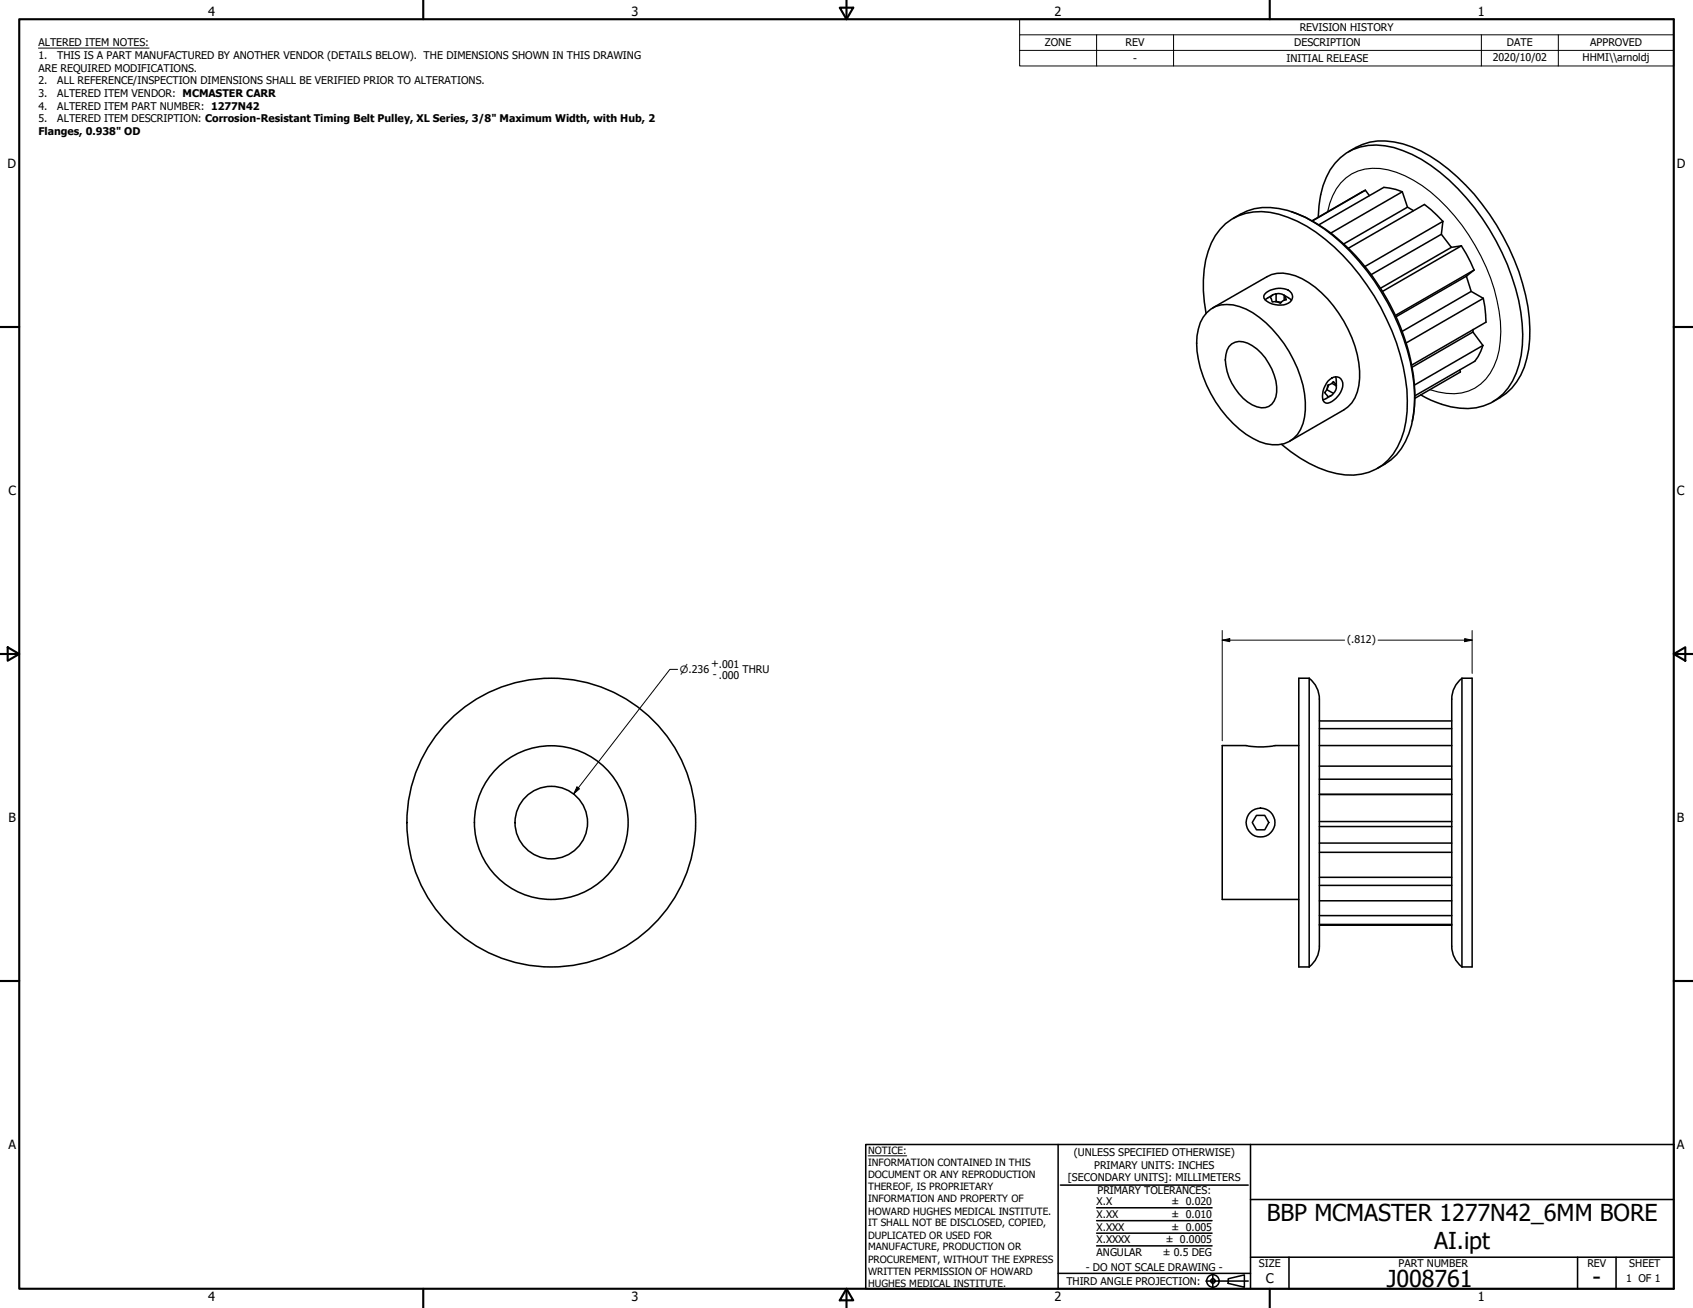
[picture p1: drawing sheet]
<svg xmlns="http://www.w3.org/2000/svg" width="559mm" height="432mm" viewBox="0 0 559 432" stroke-linecap="round" stroke-linejoin="round" font-family="sans-serif">
<!-- layer: Visible (ANSI) -->
<g fill="none" stroke="#000" stroke-width=".51">
<path d="M445.1 50.1a19.8 19.8 0 0 1 17.9-2.6 52.8 52.8 0 0 1 23.6 16.6 77.5 77.5 0 0 1 18.2 40.9 34.7 34.7 0 0 1-2.8 18.8 19 19 0 0 1-9.3 8.9M407 72.1a19.7 19.7 0 0 1 18-2.6 51.7 51.7 0 0 1 23.5 16.7 74.3 74.3 0 0 1 18.4 44.4 28.6 28.6 0 0 1-6 19.5l-1.8 1.7-4.4 2.8M426.2 69.8a56.4 56.4 0 0 1 26.6 21.1 70.5 70.5 0 0 1 14.2 40.8l-.4 5-.4 2.4M435.1 71.7a32.3 32.3 0 0 1 3.9-15.6 17.2 17.2 0 0 1 18.1-8 41 41 0 0 1 21.2 11.3 78.2 78.2 0 0 1 23.7 43.7 37.1 37.1 0 0 1-2.8 22.7 16.8 16.8 0 0 1-17.4 8.9 34.3 34.3 0 0 1-12.9-4.3M450.7 62.8l-17.6 10.1M450.7 62.8l-17.6 10.2M450.7 62.8l1.3 1.8M462.9 63.3l-2.1-.8-4-.7-21.5 12.4M462.9 63.3l1.7 5.1 1.9 1.1M462.9 63.3l-23.7 13.7M464.6 68.4l-21.1 12.1M475.7 77.3l-23.1 13.4"/>
<path d="M476.2 73.1l-4-3.9-2-1.7-25.2 14.5M476.2 73.1l-.5 4.2 3.3 4.4 3.3-.5M476.2 73.1l-25.7 14.9M417.5 97a6.9 6.9 0 0 1 8.3-.7 2.4 2.4 0 0 1 .7 2.4 2.4 2.4 0 0 1-1.9 1.7 6.7 6.7 0 0 1-7.4-2v-.9zM419.2 98.2a3.3 3.3 0 0 1 5-.3l.4 1.1a2.35 2.35 0 0 0-2 1.1 3.4 3.4 0 0 0-2.7-.4zM420.2 97.3l-2.6 1.7M421.2 97v2.5l1.7 .3M421.2 99.5l-.1 .1M423.9 99.1v-1.6l2.4 1.7M479 81.7l-23.4 13.5M482.3 81.2l1.6 2.6 2.6 5.4M482.3 81.2l-26 15"/>
<path d="M484 91.2l-23.2 13.4M485.6 96.2l-22.8 13.2M486.5 89.2l-2.5 2 1.6 5 4 2.3M486.5 89.2l-25.9 14.9M489.6 98.5l.5 2.7 .4 5.2-24.5 14.1M489.6 98.5l-25.5 14.7M398.1 103.5a36.7 36.7 0 0 1 3-25.7 17.4 17.4 0 0 1 18.1-7.7 41.5 41.5 0 0 1 21.1 11.4 77.4 77.4 0 0 1 24.1 47.2 32.5 32.5 0 0 1-4.5 21.2 17.4 17.4 0 0 1-18.8 6.4 42.4 42.4 0 0 1-18.1-9.6M398.3 103.3a9.9 9.9 0 0 1 10.8-2.1 32.8 32.8 0 0 1 16.3 14.8 33.1 33.1 0 0 1 5.2 21.7 9.9 9.9 0 0 1-12.8 8.8 31.2 31.2 0 0 1-16.5-13.8 35.7 35.7 0 0 1-6.2-21.8 12.6 12.6 0 0 1 3.2-7.6zM400.2 101.7l17.9-10.3a12 12 0 0 1 11.7 .6 39.5 39.5 0 0 1 18.2 25.1 21.9 21.9 0 0 1-.8 14.2l-1 1.7-2.7 2.3-17.9 10.4M405.6 114.4a5.4 5.4 0 0 1 7.7-.3 18.9 18.9 0 0 1 8.1 15.3 4.8 4.8 0 0 1-6.6 4.9 17.6 17.6 0 0 1-10.2-13.7 8.8 8.8 0 0 1 1-6.2zM486.2 109.6l-20.1 11.6M486.2 108.8v.8l3.3 4.4"/>
<path d="M489.5 114l-1.6 3.7-1.1 1.6-19.8 11.4M489.5 114l-22.6 13.1M437.9 128.7h.1M438.2 127.1l1.2-.4 .7-.7a2.35 2.35 0 0 1 0 3.9l-.7 .7-1.2 .4-1-1.4a3.2 3.2 0 0 0 1-2.5zM438.3 125.9a2.95 2.95 0 0 1 4.2-.9 4.5 4.5 0 0 1-1 5.9l-2 1.7a1.81 1.81 0 0 1-2.2 .3 1.81 1.81 0 0 1-.8-2.1l.4-2.5zM438.6 127l-.6 1.7 2.1 1.2M439.4 130.6l-2.8 1.4M440.9 124.4l.2 3-1.4-.8M481.8 122.1l.2 .7-15 8.7M428.7 223.9h3.4v95.3h-3.4zM432.1 223.9a8.7 8.7 0 0 1 3.4 6.9v81.6a8.7 8.7 0 0 1-3.4 6.8M435.5 238h43.7"/>
<path d="M482.5 223.9h3.4v95.3h-3.4zM482.6 223.9a8.7 8.7 0 0 0-3.4 6.9v81.6a8.7 8.7 0 0 0 3.3 6.8M428.7 246.1h-7.9a25.7 25.7 0 0 1-9.5 0h-7.9v50.8h25.3M435.5 240.5h43.7M435.5 246.1h43.7M435.5 252.9h43.7M435.5 257.2h43.7M414.7 269.2h2.7l1.4 2.3-1.4 2.4h-2.7l-1.4-2.4zM435.5 262.3h43.7M435.5 271.2h43.7M435.5 272.9h43.7M435.5 278.3h43.7"/>
<path d="M435.5 281.4h43.7M435.5 289.6h43.7M435.5 297.4h43.7M435.5 292.3h43.7M435.5 302.3h43.7M435.5 305.2h43.7M435.5 305.4h43.7"/>
<circle cx="182" cy="271.6" r="12"/>
<circle cx="182" cy="271.6" r="25.4"/>
<circle cx="182" cy="271.6" r="47.7"/>
<circle cx="416" cy="271.5" r="4.8"/>
</g>
<!-- layer: Visible Narrow (ANSI) -->
<path d="M438.2 69.9a16.9 16.9 0 0 1 10-13.4 20.1 20.1 0 0 1 15.5 1.5 55.4 55.4 0 0 1 23.2 23.1 58 58 0 0 1 8.5 28.4 22.2 22.2 0 0 1-6.7 17.3 15.5 15.5 0 0 1-14 2.6l-2.7-.7" fill="none" stroke="#000" stroke-width=".38"/>
<!-- layer: Border (ANSI) -->
<g fill="none" stroke="#000" stroke-width=".7">
<path d="M6.3 6.3h546.1v419.1h-546.1zM139.7 0v6.3M277.2 2.5h4.4l-2.2 3.8zM279.4 0v6.3M419.1 0v6.3M0 107.9h6.3M552.4 107.9h6.4M0 215.9h6.3M2.5 213.7l3.8 2.2-3.8 2.2zM552.4 215.9l3.9-2.2v4.4zM552.4 215.9h6.4M0 323.8h6.3"/>
<path d="M552.4 323.8h6.4M139.7 425.4v6.4M279.4 425.4l2.2 3.9h-4.4zM279.4 425.4v6.4M419.1 425.4v6.4"/>
</g>
<!-- layer: Title (ANSI) -->
<g fill="none" stroke="#000" stroke-width=".51">
<path d="M285.8 377.8h266.6v47.6h-266.6zM349.2 377.8v47.6M412.7 377.8v47.6M350 391.2h62M361.9 398.7h38.1M412.7 396h139.7M361.9 411.3h38.1M361.9 407.1h38.1M361.9 403h38.1M412.7 415h139.7M425.4 415v10.4M520.7 415v10.4"/>
<path d="M533.4 415v10.4M349.2 420.4h63.5M398 422.9h14M400.3 420.6v4.6M405.4 422.1l5.3-1.2v4l-5.3-1.2z"/>
<circle cx="400.3" cy="422.9" r="2.06"/>
<circle cx="400.3" cy="422.9" r=".73"/>
</g>
<path d="M286.5 381.6h12.8" fill="none" stroke="#000" stroke-width=".33"/>
<!-- layer: Symbol (ANSI) -->
<path d="M12.7 15.9h36.5M336.5 11.5v-5.2h215.9v5.2M336.5 16.6h215.9M361.9 11.5v10.3M387.3 11.5v10.3M488.9 11.5v10.3M514.3 11.5v10.3M552.4 11.5h-215.9v5.1M552.4 11.5v10.3h-215.9v-5.2M223.6 221h-2.5l-31.7 41.1M190.4 259.8l.9 .6-1.9 1.7z" fill="none" stroke="#000" stroke-width=".33"/>
<path d="M190.4 259.8l.9 .6-1.9 1.7z" fill-rule="evenodd" fill="#000"/>
<!-- layer: Dimension (ANSI) -->
<path d="M403.4 211.3l2.5-.5v1zM403.4 211.3h40.4M403.4 208.2v36.3M454.9 211.3h31M483.4 210.8l2.5 .5-2.5 .5zM485.9 208.2v14.1" fill="none" stroke="#000" stroke-width=".33"/>
<g fill="#000">
<path d="M403.4 211.3l2.5-.5v1z" fill-rule="evenodd"/>
<path d="M483.4 210.8l2.5 .5-2.5 .5z" fill-rule="evenodd"/>
</g>
<g font-size="7.7">
<text x="418.1" y="403">BBP MCMASTER 1277N42_6MM BORE</text>
<text x="473.4" y="412.2">AI.ipt</text>
<text x="457.7" y="424.8">J008761</text>
<text x="525.7" y="424.4">-</text>
</g>
<text font-size="4.4" x="417.8" y="423.5">C</text>
<g font-size="4.2">
<text x="68.7" y="5.3">4</text>
<text x="208.4" y="5.3">3</text>
<text x="348.1" y="5.3">2</text>
<text x="487.8" y="5.3">1</text>
<text x="2.5" y="55.5">D</text>
<text x="553.5" y="55.5">D</text>
<text x="2.8" y="163.4">C</text>
<text x="553.5" y="163.4">C</text>
<text x="2.9" y="271.4">B</text>
<text x="553.5" y="271.4">B</text>
<text x="2.8" y="379.3">A</text>
<text x="553.5" y="379.3">A</text>
<text x="68.7" y="429.5">4</text>
<text x="208.4" y="429.6">3</text>
<text x="348.1" y="429.6">2</text>
<text x="487.8" y="429.5">1</text>
</g>
<g font-size="3.5">
<text x="429" y="10.2">REVISION HISTORY</text>
<text x="12.7" y="15.3">ALTERED ITEM NOTES:</text>
<text x="344.9" y="15.3">ZONE</text>
<text x="371.5" y="15.3">REV</text>
<text x="427.2" y="15.3">DESCRIPTION</text>
<text x="497.4" y="15.3">DATE</text>
<text x="524.9" y="15.3">APPROVED</text>
<text x="12.7" y="19.5">1.</text>
<text x="12.7" y="23.7">ARE REQUIRED MODIFICATIONS.</text>
<text x="18.9" y="19.5">THIS IS A PART MANUFACTURED BY ANOTHER VENDOR (DETAILS BELOW). THE DIMENSIONS SHOWN IN THIS DRAWING</text>
<text x="374" y="20.3">-</text>
<text x="424.6" y="20.4">INITIAL RELEASE</text>
<text x="492.7" y="20.3">2020/10/02</text>
<text x="522.4" y="20.1">HHMI\\arnoldj</text>
<text x="12.7" y="27.8">2.</text>
<text x="18.9" y="27.8">ALL REFERENCE/INSPECTION DIMENSIONS SHALL BE VERIFIED PRIOR TO ALTERATIONS.</text>
<text x="12.7" y="32">3.</text>
<text x="18.9" y="32">ALTERED ITEM VENDOR: MCMASTER CARR</text>
<text x="12.7" y="36.2">4.</text>
<text x="12.7" y="40.4">5.</text>
<text x="18.9" y="36.2">ALTERED ITEM PART NUMBER: 1277N42</text>
<text x="18.9" y="40.4">ALTERED ITEM DESCRIPTION: Corrosion-Resistant Timing Belt Pulley, XL Series, 3/8&quot; Maximum Width, with Hub, 2</text>
<text x="12.7" y="44.6">Flanges, 0.938&quot; OD</text>
<text x="444.6" y="212.3">(.812)</text>
<text x="234.7" y="220.3">+.001</text>
<text x="235.3" y="223.9">- .000</text>
<text x="245.1" y="222.2">THRU</text>
<text x="354.5" y="381.6">(UNLESS SPECIFIED OTHERWISE)</text>
<text x="352.5" y="390">[SECONDARY UNITS]: MILLIMETERS</text>
<text x="361.1" y="385.8">PRIMARY UNITS: INCHES</text>
<text x="362.3" y="394.1">PRIMARY TOLERANCES:</text>
<text x="361.9" y="397.9">X.X</text>
<text x="386.7" y="398">± 0.020</text>
<text x="361.9" y="402.1">X.XX</text>
<text x="361.9" y="406.3">X.XXX</text>
<text x="386.7" y="402.1">± 0.010</text>
<text x="386.7" y="406.3">± 0.005</text>
<text x="361.9" y="410.5">X.XXXX</text>
<text x="384.7" y="410.5">± 0.0005</text>
<text x="358.4" y="419.7">- DO NOT SCALE DRAWING -</text>
<text x="361.9" y="414.6">ANGULAR</text>
<text x="383.8" y="414.7">± 0.5 DEG</text>
<text x="415.5" y="418.4">SIZE</text>
<text x="461.6" y="418.3">PART NUMBER</text>
<text x="523.9" y="418.3">REV</text>
<text x="537.8" y="418.4">SHEET</text>
<text x="352" y="424.2">THIRD ANGLE PROJECTION:</text>
<text x="536.7" y="423.2">1 OF 1</text>
</g>
<g font-size="3.3">
<text x="224.4" y="222.2">⌀.236</text>
<text x="286.5" y="381.1">NOTICE:</text>
<text x="286.5" y="385">INFORMATION CONTAINED IN THIS</text>
<text x="286.5" y="389">DOCUMENT OR ANY REPRODUCTION</text>
<text x="286.5" y="392.9">THEREOF, IS PROPRIETARY</text>
<text x="286.5" y="396.9">INFORMATION AND PROPERTY OF</text>
<text x="286.5" y="400.9">HOWARD HUGHES MEDICAL INSTITUTE.</text>
<text x="286.5" y="404.9">IT SHALL NOT BE DISCLOSED, COPIED,</text>
<text x="286.5" y="408.9">DUPLICATED OR USED FOR</text>
<text x="286.5" y="412.8">MANUFACTURE, PRODUCTION OR</text>
<text x="286.5" y="416.8">PROCUREMENT, WITHOUT THE EXPRESS</text>
<text x="286.5" y="420.8">WRITTEN PERMISSION OF HOWARD</text>
<text x="286.5" y="424.8">HUGHES MEDICAL INSTITUTE.</text>
</g>
</svg>
